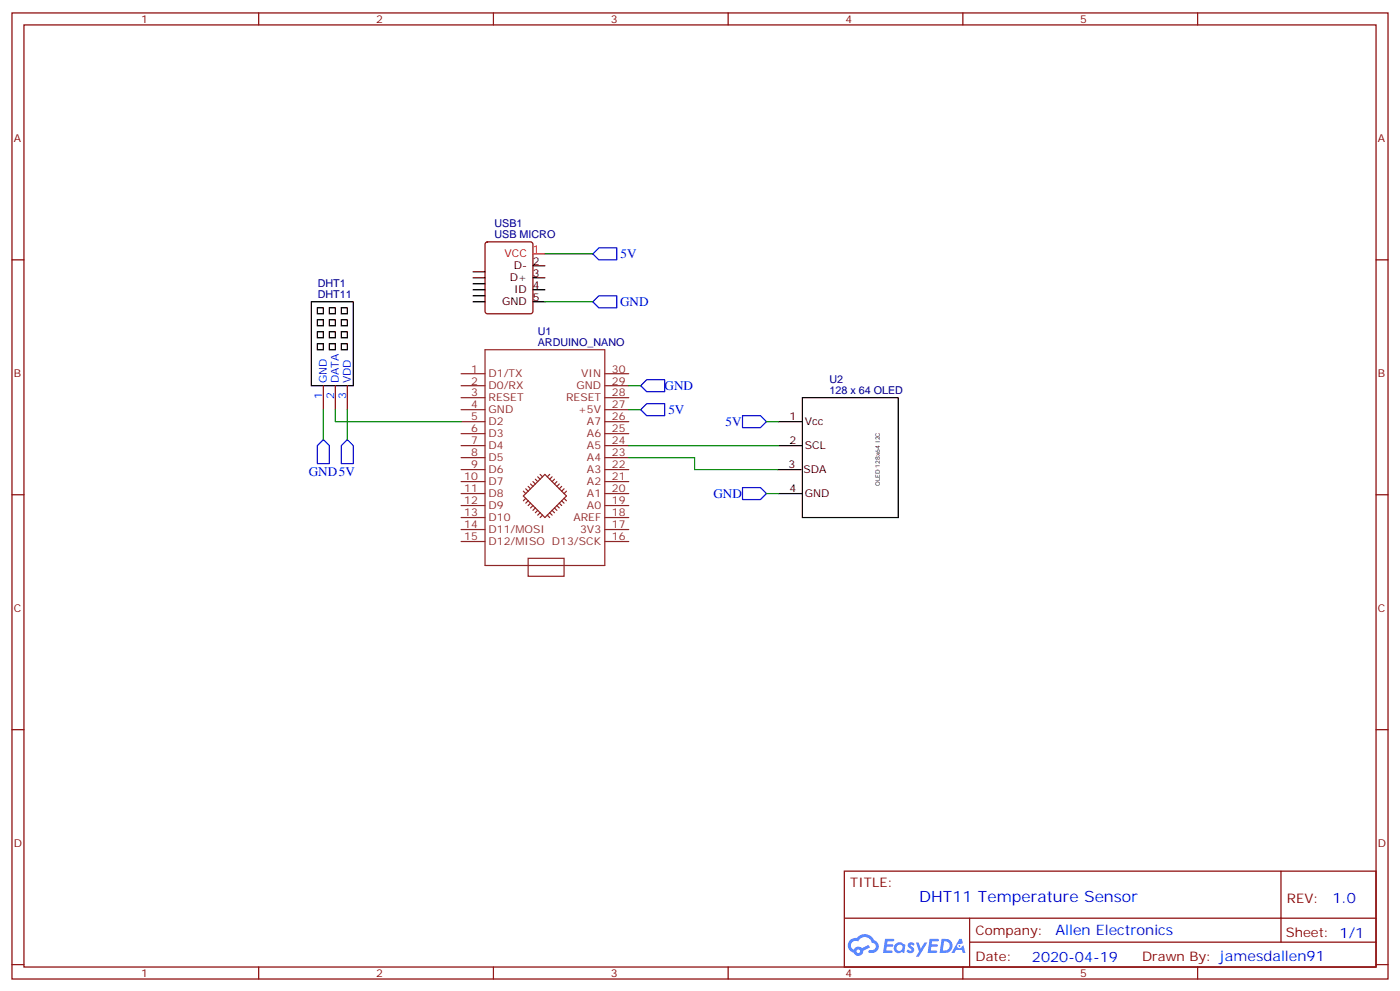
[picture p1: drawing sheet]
<svg xmlns="http://www.w3.org/2000/svg" width="412mm" height="292mm" viewBox="0 0 412 292" stroke-linecap="round" stroke-linejoin="round" font-family="sans-serif">
<g fill="none" stroke="#870000" stroke-width=".35">
<path d="M3.5 3.8h405.4v284.3h-405.4zM7.1 7.3h398.2v277.3h-398.2zM76.2 3.8v3.5M145.3 3.8v3.5M214.5 3.8v3.5M283.6 3.8v3.5M352.8 3.8v3.5M3.5 76.5h3.6M405.3 76.5h3.6M3.5 145.6h3.6M405.3 145.6h3.6M3.5 214.8h3.6"/>
<path d="M405.3 214.8h3.6M248.7 256.4h156.6v28.2h-156.6zM377.3 256.4v20.9M248.7 270.2h156.5M285.6 277.3h119.6M285.6 270.2v14.2M3.5 283.9h3.6M76.2 284.6v3.5M145.3 284.6v3.5M214.5 284.6v3.5M283.6 284.6v3.5M352.8 284.6v3.5"/>
<path d="M405.3 283.9h3.6"/>
</g>
<g fill="#5487ff">
<path d="M267.7 277.6a1.22 1.22 0 0 1 1.7 .2l-.4 .6a.47 .47 0 0 0-.3-.4 .47 .47 0 0 0-.5 .2l.1 .2a1.14 1.14 0 0 1 .8 1.8 1.14 1.14 0 0 1-1.9 0l-.2-.2 .5-.6 .7 .5a.29 .29 0 0 0 .3-.3 .29 .29 0 0 0-.2-.3 1.04 1.04 0 0 1-.6-1.7z"/>
<path d="M260.7 276.3h2.4l.3 .2-.2 .5-1.8 .1-.1 .8h1.5l.3 .4-.3 .4h-1.6l-.2 1.1h1.7l.2 .3-.2 .3-2.6 .1z"/>
<path d="M273.8 276.3h2.4l.3 .2-.1 .5-1.8 .1-.2 .8h1.6l.3 .4-.4 .4h-1.6l-.1 1.1h1.7l.2 .3-.2 .3-2.6 .1z"/>
<path d="M282.6 276.3h.7l.3 1.3-.6 .3a.69 .69 0 0 0-1 .3 .69 .69 0 0 0 .4 .9 .69 .69 0 0 0 .9-.6l.5-.2 .6 2.2h-.8l-.2-.9h-1.8l-.5 .9h-.8z"/>
<path d="M269.8 277.4h.8l.6 1.8 1.1-1.8h.9l-2.6 4.2h-.8l.9-1.5z"/>
<path d="M277.4 276.3l-.6 4.2h1.3a2.11 2.11 0 0 0 2.5-2.1 2.11 2.11 0 0 0-2.5-2.1zM278.1 277.1a1.39 1.39 0 0 1 1.7 1.4 1.39 1.39 0 0 1-1.8 1.3h-.3z"/>
<path d="M263.7 277.9a1.54 1.54 0 0 0-.1 2.2 1.54 1.54 0 0 0 2.2 .1l.6 .3 .3-2.3-.2-.3h-.4a1.49 1.49 0 0 0-2.4 0zM264 278.9a.94 .94 0 0 1 1.8 0 .94 .94 0 0 1-1.8 0z"/>
<path d="M250.4 276.7a2.18 2.18 0 0 0 1.1 3.7 1.44 1.44 0 0 0 1.6 .9 1.44 1.44 0 0 0 1.2-1.4l2-1.1-.5-.7-1.9 1a1.47 1.47 0 0 0-2.4 .4 1.39 1.39 0 0 1-.7-1.9 1.39 1.39 0 0 1 2-.5 2.12 2.12 0 0 1 2.2-1.3 2.12 2.12 0 0 1 1.9 1.7 1.14 1.14 0 0 1 1.1 1.4 1.14 1.14 0 0 1-1.7 .7 .43 .43 0 0 0-.5 .4 .43 .43 0 0 0 .4 .5 1.98 1.98 0 0 0 2.5-1.2 1.98 1.98 0 0 0-1.2-2.6 3.1 3.1 0 0 0-5.3-.6l-.9 .1zM252.3 280a.55 .55 0 0 1 1.1 0 .55 .55 0 0 1-1.1 0z"/>
<circle cx="282.6" cy="278.4" r=".26"/>
</g>
<g fill="none" stroke="#8c2424" stroke-width=".35">
<path d="M135.8 117.1h7.1M135.8 113.5h7.1M135.8 110h7.1M142.9 102.9h35.3v63.5h-35.3zM178.2 117.1h7M178.2 113.5h7M178.2 110h7M135.8 138.2h7.1M135.8 134.7h7.1M135.8 131.2h7.1M135.8 127.6h7.1M135.8 124.1h7.1"/>
<path d="M135.8 120.6h7.1M159.1 139.6l.7 .7M161.9 139.6l-.7 .7M178.2 138.2h7M178.2 134.7h7M178.2 131.2h7M178.2 127.6h7M178.2 124.1h7M178.2 120.6h7M135.8 155.9h7.1M135.8 152.3h7.1M135.8 148.8h7.1"/>
<path d="M135.8 145.3h7.1M135.8 141.7h7.1M135.8 159.4h7.1M154.2 146l6.3-6.4 6.4 6.4-6.4 6.3zM154.2 144.6l.7 .7M154.9 146.7l-.7 .7M154.9 143.9l.7 .7M155.6 143.2l.7 .7M155.6 147.4l-.7 .7M156.3 142.5l.7 .7M156.3 148.1l-.7 .7M157 141.7l.7 .8"/>
<path d="M157 148.8l-.7 .7M157.7 141l.7 .7M157.7 149.5l-.7 .7M158.4 140.3l.7 .7M158.4 150.2l-.7 .7M159.1 150.9l-.7 .7M159.8 151.6l-.7 .7M161.2 151.6l.7 .7M161.9 150.9l.7 .7M162.6 150.2l.7 .7M162.6 140.3l-.7 .7M163.3 149.5l.7 .7"/>
<path d="M163.3 141l-.7 .7M164 148.8l.7 .7M164 141.7l-.7 .8M164.7 148.1l.8 .7M164.7 142.5l-.7 .7M165.5 147.4l.7 .7M165.5 143.2l-.8 .7M166.2 146.7l.7 .7M166.2 143.9l-.7 .7M166.9 144.6l-.7 .7M178.2 155.9h7M178.2 152.3h7"/>
<path d="M178.2 148.8h7M178.2 145.3h7M178.2 141.7h7M178.2 159.4h7M155.6 164.3h10.6v5.3h-10.6z"/>
</g>
<g fill="none" stroke="#000" stroke-width=".35">
<path d="M157 78.2h3.5M91.7 88.8h12.4v24.7h-12.4zM93.5 90.6h1.7v1.8h-1.7zM93.5 94.1h1.7v1.8h-1.7zM93.5 97.6h1.7v1.8h-1.7zM97 90.6h1.8v1.8h-1.8zM97 94.1h1.8v1.8h-1.8zM97 97.6h1.8v1.8h-1.8zM100.5 90.6h1.8v1.8h-1.8zM100.5 94.1h1.8v1.8h-1.8zM100.5 97.6h1.8v1.8h-1.8zM139.3 81.8h3.6"/>
<path d="M139.3 85.3h3.6M139.3 88.8h3.6M139.3 80h3.6M139.3 83.5h3.6M139.3 87.1h3.6M157 81.8h3.5M157 85.3h3.5M157 88.8h3.5M93.5 101.2h1.7v1.7h-1.7zM97 101.2h1.8v1.7h-1.8zM100.5 101.2h1.8v1.7h-1.8zM236.4 117.1h28.2v35.2h-28.2z"/>
<path d="M229 138.2h7M229.3 124.1h7.1M229.3 131.2h7.1M229.3 145.3h7.1"/>
</g>
<path d="M143.1 71.4l.5-.2h12.7l.6 .4 .1 20.1-.5 .6-12.9 .1-.7-.5v-20zM95.2 113.5v7.1M98.8 113.5v7.1M102.3 113.5v7.1" fill="none" stroke="#870000" stroke-width=".35"/>
<path d="M157 74.7h3.5" fill="none" stroke="#f00" stroke-width=".35"/>
<path d="M174.6 74.7l1.8-1.7h5.3v3.5h-5.3zM174.6 88.8l1.8-1.7h5.3v3.5h-5.3zM188.7 113.5l1.8-1.7h5.3v3.5h-5.3zM95.2 129.4l1.8 1.8v5.3h-3.5v-5.3zM102.3 129.4l1.8 1.8v5.3h-3.6v-5.3zM188.7 120.6l1.8-1.8h5.3v3.5h-5.3zM218.7 122.3h5.3l1.8 1.8-1.8 1.8h-5.3zM218.7 143.5h5.3l1.8 1.8-1.8 1.7h-5.3z" fill="none" stroke="#00f" stroke-width=".35"/>
<path d="M160.5 74.7h14.1M160.5 88.8h14.1M185.2 113.5h3.5M95.2 120.6v8.8M98.8 120.6v3.5h37M102.3 120.6v8.8M185.2 134.7h19.4v3.5h24.4M185.2 120.6h3.5M185.2 131.2h44.1M225.8 124.1h3.5M225.8 145.3h3.5" fill="none" stroke="#008700" stroke-width=".35"/>
<text font-size="4.6" fill="#00f" x="270.8" y="265.4">DHT11 Temperature Sensor</text>
<g font-size="4.2" fill="#00f">
<text x="392.5" y="265.7">1.0</text>
<text x="310.9" y="275.2">Allen Electronics</text>
<text x="304" y="283">2020-04-19</text>
</g>
<g font-size="3.9" fill="#00f">
<text x="182.8" y="76">5V</text>
<text x="182.7" y="90.1">GND</text>
<text x="195.7" y="114.8">GND</text>
<text x="196.9" y="121.8">5V</text>
<text x="213.7" y="125.3">5V</text>
<text x="90.9" y="140">GND5V</text>
<text x="210.2" y="146.5">GND</text>
</g>
<g font-size="3.9" fill="#800">
<text x="250.5" y="261">TITLE:</text>
<text x="379.1" y="265.7">REV:</text>
<text x="287.4" y="275.2">Company:</text>
<text x="378.7" y="275.8">Sheet: 1/1</text>
<text x="287.4" y="282.9">Date:</text>
<text x="336.4" y="282.9">Drawn By: jamesdallen91</text>
</g>
<g font-size="3.2" fill="#800">
<text x="41.6" y="6.8">1</text>
<text x="110.8" y="6.8">2</text>
<text x="179.9" y="6.8">3</text>
<text x="249.1" y="6.8">4</text>
<text x="318.2" y="6.8">5</text>
<text x="4.1" y="41.9">A</text>
<text x="405.9" y="41.9">A</text>
<text x="4.1" y="111.1">B</text>
<text x="405.9" y="111.1">B</text>
<text x="4.1" y="180.2">C</text>
<text x="405.9" y="180.2">C</text>
<text x="4.1" y="249.3">D</text>
<text x="405.9" y="249.3">D</text>
<text x="41.6" y="287.6">1</text>
<text x="110.8" y="287.6">2</text>
<text x="179.9" y="287.6">3</text>
<text x="249.1" y="287.6">4</text>
<text x="318.2" y="287.6">5</text>
</g>
<g font-size="3.2" fill="#000080">
<text x="145.6" y="67">USB1</text>
<text x="145.6" y="70.1">USB MICRO</text>
<text x="93.6" y="87.8">DHT11</text>
<text x="93.6" y="84.6">DHT1</text>
<text x="158.4" y="101.9">ARDUINO_NANO</text>
<text x="158.4" y="98.7">U1</text>
<text x="244.3" y="112.8">U2</text>
<text x="244.3" y="116">128 x 64 OLED</text>
</g>
<g font-size="3.2" fill="#f00">
<text x="148.6" y="75.8">VCC</text>
<text x="157" y="74.4">1</text>
</g>
<g font-size="3.2">
<text x="157" y="77.9">2</text>
<text x="150.2" y="82.8">D+</text>
<text x="151.3" y="79.3">D-</text>
<text x="157" y="81.4">3</text>
<text x="147.9" y="89.9">GND</text>
<text x="151.4" y="86.4">ID</text>
<text x="157" y="84.9">4</text>
<text x="157" y="88.5">5</text>
<text x="232.6" y="123.8">1</text>
<text x="237.1" y="125.2">Vcc</text>
<text x="232.6" y="130.8">2</text>
<text x="232.2" y="137.9">3</text>
<text x="237.1" y="132.2">SCL</text>
<text x="236.7" y="139.3">SDA</text>
<text x="232.6" y="144.9">4</text>
<text x="237.1" y="146.3">GND</text>
</g>
<g font-size="3.2" fill="#00f">
<text x="96.3" y="112.8" transform="rotate(-90 96.3 112.8)">GND</text>
<text x="99.8" y="112.8" transform="rotate(-90 99.8 112.8)">DATA</text>
<text x="103.4" y="112.8" transform="rotate(-90 103.4 112.8)">VDD</text>
<text x="94.9" y="117.3" transform="rotate(-90 94.9 117.3)">1</text>
<text x="98.4" y="117.3" transform="rotate(-90 98.4 117.3)">2</text>
<text x="102" y="117.3" transform="rotate(-90 102 117.3)">3</text>
</g>
<g font-size="3.2" fill="#8d2323">
<text x="138.7" y="113.2">2</text>
<text x="138.7" y="109.6">1</text>
<text x="143.9" y="111.1">D1/TX</text>
<text x="171.2" y="111.1">VIN</text>
<text x="180.3" y="109.6">30</text>
<text x="180.3" y="113.2">29</text>
<text x="138.7" y="116.7">3</text>
<text x="143.9" y="118.1">RESET</text>
<text x="143.9" y="114.6">D0/RX</text>
<text x="166.8" y="118.1">RESET</text>
<text x="169.8" y="114.6">GND</text>
<text x="180.3" y="116.7">28</text>
<text x="138.7" y="123.8">5</text>
<text x="138.7" y="120.2">4</text>
<text x="143.9" y="125.2">D2</text>
<text x="143.9" y="121.6">GND</text>
<text x="170.3" y="121.6">+5V</text>
<text x="172.9" y="125.2">A7</text>
<text x="180.3" y="120.2">27</text>
<text x="180.3" y="123.8">26</text>
<text x="138.7" y="130.8">7</text>
<text x="138.7" y="127.3">6</text>
<text x="143.9" y="128.7">D3</text>
<text x="172.9" y="128.7">A6</text>
<text x="180.3" y="127.3">25</text>
<text x="180.3" y="130.8">24</text>
<text x="138.7" y="137.9">9</text>
<text x="138.7" y="134.3">8</text>
<text x="143.9" y="135.7">D5</text>
<text x="143.9" y="132.2">D4</text>
<text x="172.9" y="132.2">A5</text>
<text x="172.9" y="135.7">A4</text>
<text x="180.3" y="134.3">23</text>
<text x="180.3" y="137.9">22</text>
<text x="136.7" y="141.4">10</text>
<text x="143.9" y="142.8">D7</text>
<text x="143.9" y="139.3">D6</text>
<text x="172.9" y="139.3">A3</text>
<text x="172.9" y="142.8">A2</text>
<text x="180.3" y="141.4">21</text>
<text x="136.7" y="148.4">12</text>
<text x="136.7" y="144.9">11</text>
<text x="143.9" y="149.9">D9</text>
<text x="143.9" y="146.3">D8</text>
<text x="172.9" y="146.3">A1</text>
<text x="172.9" y="149.9">A0</text>
<text x="180.3" y="144.9">20</text>
<text x="180.3" y="148.4">19</text>
<text x="136.7" y="155.5">14</text>
<text x="136.7" y="152">13</text>
<text x="143.9" y="153.4">D10</text>
<text x="168.9" y="153.4">AREF</text>
<text x="180.3" y="152">18</text>
<text x="180.3" y="155.5">17</text>
<text x="136.7" y="159">15</text>
<text x="143.9" y="156.9">D11/MOSI</text>
<text x="143.9" y="160.4">D12/MISO D13/SCK</text>
<text x="170.9" y="156.9">3V3</text>
<text x="180.3" y="159">16</text>
</g>
<text font-size="1.8" x="259.2" y="143.1" transform="rotate(-90 259.2 143.1)">OLED 128x64 I2C</text>
</svg>
